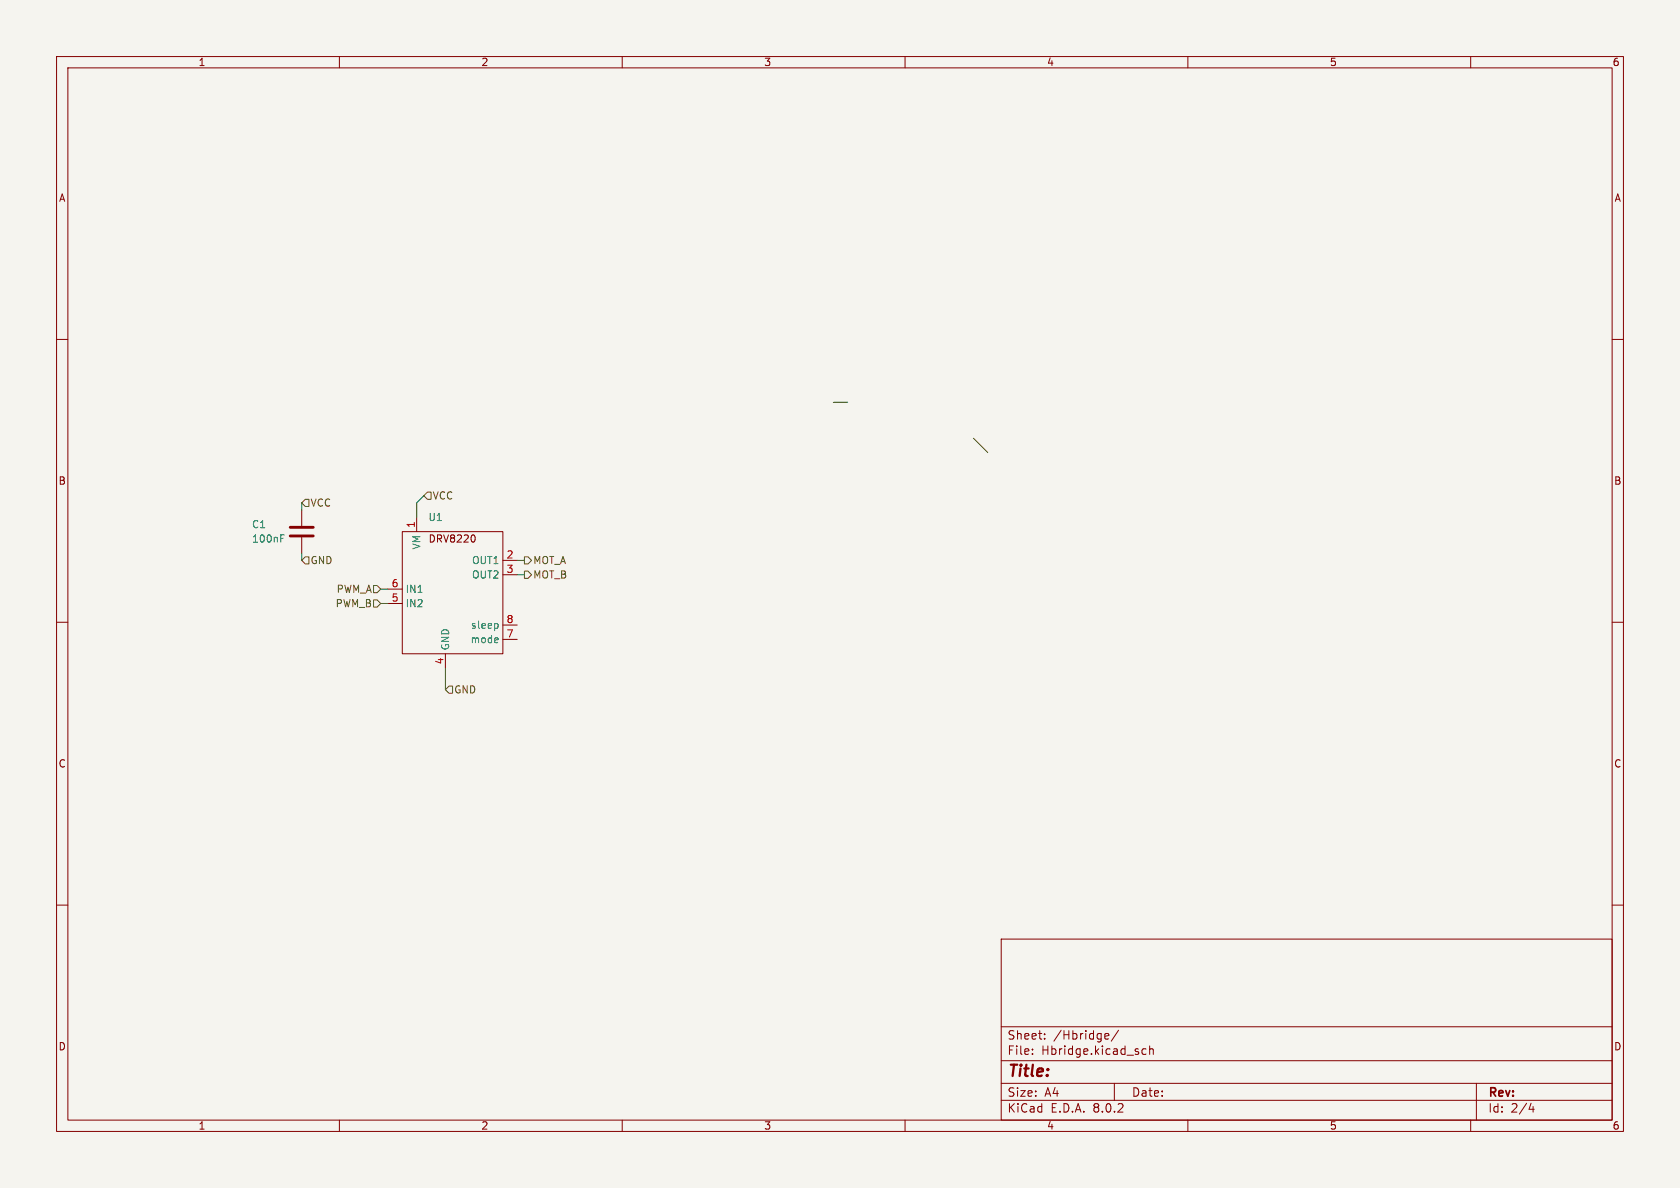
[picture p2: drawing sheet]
<svg xmlns="http://www.w3.org/2000/svg" width="297mm" height="210mm" viewBox="0 0 297 210" stroke-linecap="round" stroke-linejoin="round" font-family="sans-serif">
<path d="M0 0h297v210h-297z" fill="#f5f4ef" stroke="#f5f4ef" stroke-width=".18"/>
<g fill="none" stroke="#840000" stroke-width=".18">
<path d="M10 10h277v190h-277zM12 12h273v186h-273zM60 10v2M110 10v2M160 10v2M210 10v2M260 10v2M10 60h2M285 60h2M53.3 90.2v2.8M53.3 95v2.8M71.1 94h17.8v21.6h-17.8z"/>
<path d="M73.7 91.4v2.6M83.9 94.7l.1 .3-.1 .7M88.9 99.1h2.5M10 110h2M68.6 106.7h2.5M68.6 104.1h2.5M78.7 115.6v2.5M88.9 101.6h2.5M88.9 113h2.5M88.9 110.5h2.5M285 110h2M10 160h2"/>
<path d="M285 160h2M177 166h108v32h-108zM60 198v2M110 198v2M160 198v2M177 194.5h108M177 191.5h108M177 187.5h108M177 181.5h108M182.5 186.3v.1M182.5 185.5v.1M184.7 183.6v.1"/>
<path d="M184.7 182.8v.1M195.4 183.6h.6M195.4 182.8l.4-.1 .2 .4-.7 .1M197 191.5v3M197.7 182.1l-1.2 2M202.6 185.5l-.4-.1-.3 .3v.4l.1 .2h.6M203.2 185.5l.3-.1 .3 .1 .1 .9M203.2 184.9v1.5M210 198v2M260 198v2M261 191.5v6.5M270.7 195l-.4 1.1h.9"/>
<path d="M271 195.6v1"/>
</g>
<path d="M51.3 93.2h4.1M51.3 94.7h4.1" fill="none" stroke="#840000" stroke-width=".51"/>
<path d="M49.6 95.2h.5M49.6 94.6h.6M87.9 110.3l.1 .2-.1 .5" fill="none" stroke="#006464" stroke-width=".18"/>
<path d="M54 88.3h.6v1.2h-.6l-.7-.6zM54 98.4h.6v1.3h-.6l-.7-.6zM75.6 87h.6v1.3h-.6l-.7-.7zM92.7 98.4h.6l.7 .7-.7 .6h-.6zM66 106h.7l.6 .7-.6 .6h-.7zM66 103.5h.7l.6 .6-.6 .7h-.7zM92.7 101h.6l.7 .6-.7 .6h-.6zM79.4 121.3h.6v1.3h-.6l-.7-.7z" fill="none" stroke="#725600" stroke-width=".18"/>
<path d="M147.3 71.1h2.6M172.1 77.5l2.5 2.5M53.3 88.9v1.3M53.3 97.8v1.3M74.9 87.6l-1.2 1.3v2.5M91.4 99.1h1.3M67.3 106.7h1.3M67.3 104.1h1.3M78.7 118.1v3.8M91.4 101.6h1.3" fill="none" stroke="#009600" stroke-width=".18"/>
<text font-size="2.8" fill="#840000" x="178" y="190.9">Title:</text>
<g font-size="2.1" fill="#840000">
<text x="178" y="184">Sheet:</text>
<text x="186.2" y="184">/Hbridge/</text>
<text x="178" y="186.7">File:</text>
<text x="184.1" y="186.7">Hbridge.kicad_sch</text>
<text x="178" y="196.9">KiCad</text>
<text x="178" y="194.1">Size:</text>
<text x="184.7" y="194.1">A4</text>
<text x="185.7" y="196.9">E.D.A.</text>
<text x="193.3" y="196.9">8.0.2</text>
<text x="200" y="194.1">Date:</text>
<text x="263" y="194.3">Rev:</text>
<text x="263" y="196.9">Id:</text>
<text x="267.1" y="196.9">2/4</text>
</g>
<g font-size="1.8" fill="#840000">
<text x="35" y="11.9">1</text>
<text x="85" y="11.9">2</text>
<text x="135" y="11.9">3</text>
<text x="185" y="11.9">4</text>
<text x="235" y="11.9">5</text>
<text x="285" y="11.9">6</text>
<text x="10.3" y="35.9">A</text>
<text x="285.3" y="35.9">A</text>
<text x="10.3" y="85.9">B</text>
<text x="285.3" y="85.9">B</text>
<text x="75.7" y="96.1">DRV8220</text>
<text x="10.3" y="135.9">C</text>
<text x="285.3" y="135.9">C</text>
<text x="10.3" y="185.9">D</text>
<text x="285.3" y="185.9">D</text>
<text x="35" y="199.9">1</text>
<text x="85" y="199.9">2</text>
<text x="135" y="199.9">3</text>
<text x="185" y="199.9">4</text>
<text x="235" y="199.9">5</text>
<text x="285" y="199.9">6</text>
</g>
<g font-size="1.8" fill="#725600">
<text x="54.8" y="89.8">VCC</text>
<text x="76.4" y="88.5">VCC</text>
<text x="54.8" y="99.9">GND</text>
<text x="94.2" y="99.9">MOT_A</text>
<text x="59.2" y="107.5">PWM_B</text>
<text x="59.4" y="105">PWM_A</text>
<text x="94.2" y="102.5">MOT_B</text>
<text x="80.2" y="122.8">GND</text>
</g>
<g font-size="1.8" fill="#006464">
<text x="44.5" y="93.6">C1</text>
<text x="75.6" y="92.3">U1</text>
<text x="44.5" y="96.1">100nF</text>
<text x="74.5" y="97.2" transform="rotate(-90 74.5 97.2)">VM</text>
<text x="83.4" y="99.9">OUT1</text>
<text x="71.6" y="107.5">IN2</text>
<text x="71.6" y="105">IN1</text>
<text x="83.4" y="102.5">OUT2</text>
<text x="83.1" y="113.9">mode</text>
<text x="83.2" y="111.4">sleep</text>
<text x="79.6" y="115.1" transform="rotate(-90 79.6 115.1)">GND</text>
</g>
<g font-size="1.8" fill="#a90000">
<text x="73.4" y="93.4" transform="rotate(-90 73.4 93.4)">1</text>
<text x="89.5" y="98.8">2</text>
<text x="89.5" y="101.3">3</text>
<text x="69.1" y="106.4">5</text>
<text x="69.1" y="103.9">6</text>
<text x="89.5" y="112.8">7</text>
<text x="89.5" y="110.2">8</text>
<text x="78.5" y="117.5" transform="rotate(-90 78.5 117.5)">4</text>
</g>
</svg>
